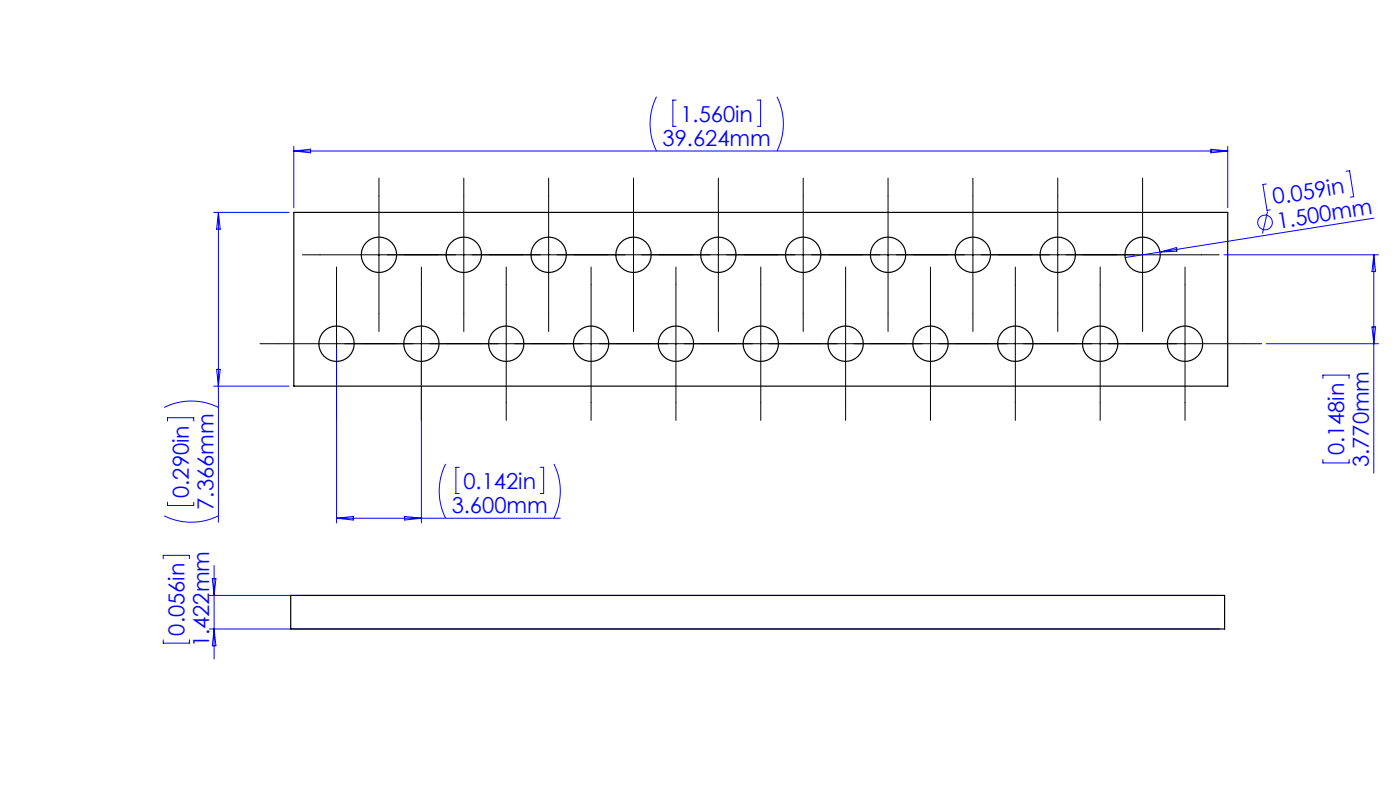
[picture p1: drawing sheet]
<svg xmlns="http://www.w3.org/2000/svg" width="297mm" height="170mm" viewBox="0 0 297 170" stroke-linecap="round" stroke-linejoin="round" font-family="sans-serif">
<g fill="none" stroke="#00f" stroke-width=".21">
<path d="M62.3 31v13M62.3 32h198.2M62.3 32l3.6-.4v.8zM139.3 20.5a12.9 12.9 0 0 0 0 11.5M143.5 21.2h-.8v5.6h.8M160.6 21.2h.8v5.6h-.8M164.8 20.5a12.9 12.9 0 0 1 0 11.5M256.9 31.6l3.6 .4-3.6 .4zM260.5 31v13M268.6 39l-.7 .1 .9 5.5 .7-.1M285.6 36.3l.7-.1 .9 5.5-.7 .1M45.3 45h16"/>
<path d="M46.3 45v65.7M46.3 45l.4 3.6h-.7zM246.1 53.4l3.4-.9 .2 .7zM259.6 54h32.8M268.9 44.8l-1.1 4.7M291.4 54v46.3M291.4 54l.4 3.6h-.7zM291.5 46.2l-52.8 8.4M46 78.3h.7l-.4 3.6zM71.4 73.9v37M89.4 73.9v37M268.6 72.9h23.8"/>
<path d="M291.1 69.3h.7l-.4 3.6zM34.8 86.4a12.9 12.9 0 0 1 11.5 0M35.5 89.3v-.8h5.6v.8M45.3 81.9h16M94.5 98.3a12.9 12.9 0 0 0 0 11.6M97.4 99.1h-.7v5.5h.7M114.6 99.1h.7v5.5h-.7M117.5 98.3a12.9 12.9 0 0 1 0 11.6M280.6 80.2v-.7h5.6v.7M280.6 97.4v.7h5.6v-.7M34.6 118.4v-.7h5.6v.7M34.8 109.3a12.9 12.9 0 0 0 11.5 0"/>
<path d="M35.5 106.4v.8h5.6v-.8M45.4 119.9v19.8M71.4 109.9h47.5M71.4 109.9l3.5-.4v.7zM85.8 109.5l3.6 .4-3.6 .3zM34.6 135.6v.7h5.6v-.7M44.4 126.2h214.4M44.4 133.3h214.4M45 122.7h.8l-.4 3.5zM45.4 133.3l.4 3.6h-.8z"/>
<circle cx="268.4" cy="47.2" r="1.56"/>
</g>
<g fill="none" stroke="#000" stroke-width=".21" stroke-dasharray="15.2 1.3 1.3 1.3">
<path d="M67.9 54h-3.8M80.4 41.5v-3.7M85.9 54h-3.8M92.9 54h3.7M98.4 41.5v-3.7M103.9 54h-3.8M110.9 54h3.7M116.4 41.5v-3.7M121.9 54h-3.8M128.9 54h3.7M134.4 41.5v-3.7M139.9 54h-3.8"/>
<path d="M146.9 54h3.7M152.4 41.5v-3.7M157.9 54h-3.8M164.9 54h3.7M170.4 41.5v-3.7M175.9 54h-3.8M182.9 54h3.7M188.4 41.5v-3.7M193.9 54h-3.8M200.9 54h3.7M206.4 41.5v-3.7M211.9 54h-3.8"/>
<path d="M218.9 54h3.7M224.4 41.5v-3.7M229.9 54h-3.8M236.9 54h3.7M242.4 41.5v-3.7M254.9 54h3.7M58.9 72.9h-3.8M71.4 60.4v-3.8M76.9 72.9h-3.8M80.4 66.5v3.8M83.9 72.9h3.7M89.4 60.4v-3.8"/>
<path d="M94.9 72.9h-3.8M98.4 66.5v3.8M101.9 72.9h3.7M107.4 60.4v-3.8M112.9 72.9h-3.8M116.4 66.5v3.8M119.9 72.9h3.7M125.4 60.4v-3.8M130.9 72.9h-3.8M134.4 66.5v3.8M137.9 72.9h3.7M143.4 60.4v-3.8"/>
<path d="M148.9 72.9h-3.8M152.4 66.5v3.8M155.9 72.9h3.7M161.4 60.4v-3.8M166.9 72.9h-3.8M170.4 66.5v3.8M173.9 72.9h3.7M179.4 60.4v-3.8M184.9 72.9h-3.8M188.4 66.5v3.8M191.9 72.9h3.7M197.4 60.4v-3.8"/>
<path d="M202.9 72.9h-3.8M206.4 66.5v3.8M209.9 72.9h3.7M215.4 60.4v-3.8M220.9 72.9h-3.8M224.4 66.5v3.8M227.9 72.9h3.7M233.4 60.4v-3.8M238.9 72.9h-3.8M242.4 66.5v3.8M245.9 72.9h3.7M251.4 60.4v-3.8"/>
<path d="M263.9 72.9h3.7M71.4 85.4v3.7M89.4 85.4v3.7M107.4 85.4v3.7M125.4 85.4v3.7M143.4 85.4v3.7M161.4 85.4v3.7M179.4 85.4v3.7M197.4 85.4v3.7M215.4 85.4v3.7M233.4 85.4v3.7M251.4 85.4v3.7"/>
</g>
<g fill="none" stroke="#000" stroke-width=".21">
<path d="M67.9 54h187M80.4 41.5v25M98.4 41.5v25M116.4 41.5v25M134.4 41.5v25M152.4 41.5v25M170.4 41.5v25M188.4 41.5v25M206.4 41.5v25M224.4 41.5v25M242.4 41.5v25M58.9 72.9h205"/>
<path d="M71.4 60.4v25M89.4 60.4v25M107.4 60.4v25M125.4 60.4v25M143.4 60.4v25M161.4 60.4v25M179.4 60.4v25M197.4 60.4v25M215.4 60.4v25M233.4 60.4v25M251.4 60.4v25"/>
</g>
<g fill="none" stroke="#000" stroke-width=".25">
<path d="M62.3 45h198.2v36.9h-198.2zM61.7 126.2h198.1v7.1h-198.1z"/>
<circle cx="80.4" cy="54" r="3.7"/>
<circle cx="98.4" cy="54" r="3.8"/>
<circle cx="116.4" cy="54" r="3.7"/>
<circle cx="134.4" cy="54" r="3.8"/>
<circle cx="152.4" cy="54" r="3.8"/>
<circle cx="170.4" cy="54" r="3.7"/>
<circle cx="188.4" cy="54" r="3.8"/>
<circle cx="206.4" cy="54" r="3.8"/>
<circle cx="224.4" cy="54" r="3.7"/>
<circle cx="242.4" cy="54" r="3.8"/>
<circle cx="71.4" cy="72.9" r="3.7"/>
<circle cx="89.4" cy="72.9" r="3.8"/>
<circle cx="107.4" cy="72.9" r="3.8"/>
<circle cx="125.4" cy="72.9" r="3.7"/>
<circle cx="143.4" cy="72.9" r="3.8"/>
<circle cx="161.4" cy="72.9" r="3.7"/>
<circle cx="179.4" cy="72.9" r="3.8"/>
<circle cx="197.4" cy="72.9" r="3.8"/>
<circle cx="215.4" cy="72.9" r="3.7"/>
<circle cx="233.4" cy="72.9" r="3.8"/>
<circle cx="251.4" cy="72.9" r="3.8"/>
</g>
<g font-size="4.7" fill="#00f">
<text x="144.3" y="25.8">1.560in</text>
<text x="140.6" y="31">39.624mm</text>
<text x="270.2" y="43.3" transform="rotate(-9 270.2 43.3)">0.059in</text>
<text x="271.2" y="48.5" transform="rotate(-9 271.2 48.5)">1.500mm</text>
<text x="285.2" y="96.5" transform="rotate(-90 285.2 96.5)">0.148in</text>
<text x="290.4" y="99" transform="rotate(-90 290.4 99)">3.770mm</text>
<text x="40.1" y="105.6" transform="rotate(-90 40.1 105.6)">0.290in</text>
<text x="98.3" y="103.6">0.142in</text>
<text x="45.3" y="108" transform="rotate(-90 45.3 108)">7.366mm</text>
<text x="95.8" y="108.8">3.600mm</text>
<text x="39.2" y="134.7" transform="rotate(-90 39.2 134.7)">0.056in</text>
<text x="44.4" y="137.2" transform="rotate(-90 44.4 137.2)">1.422mm</text>
</g>
</svg>
